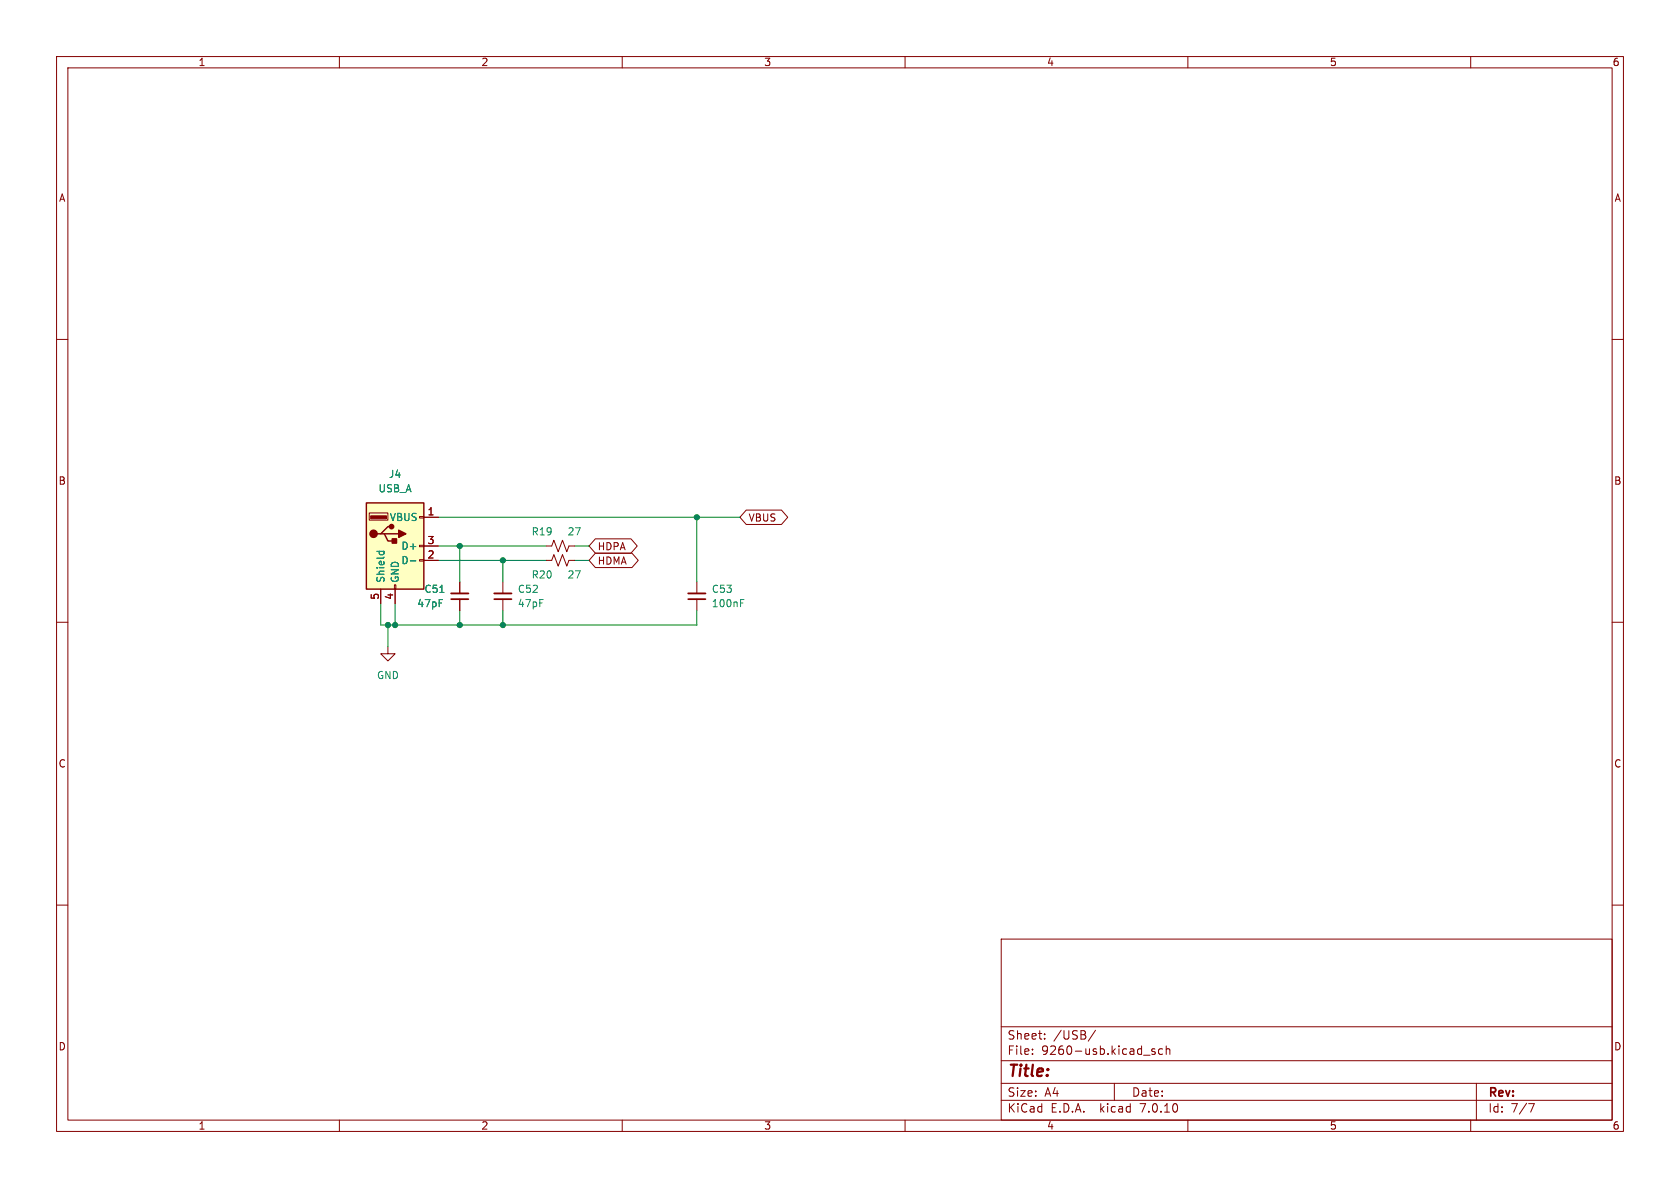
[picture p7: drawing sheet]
<svg xmlns="http://www.w3.org/2000/svg" width="297mm" height="210mm" viewBox="0 0 297 210" stroke-linecap="round" stroke-linejoin="round" font-family="sans-serif">
<g fill="none" stroke="#840000" stroke-width=".18">
<path d="M10 10h277v190h-277zM12 12h273v186h-273zM60 10v2M110 10v2M160 10v2M210 10v2M260 10v2M10 60h2M285 60h2M65.3 90.7h3.3v1.2h-3.3zM74.2 98.9h.7v.3h-.7zM74.2 96.4h.7v.2h-.7z"/>
<path d="M74.2 91.3h.7v.3h-.7zM74.9 96.5h2.6M74.9 99.1h2.6M74.9 91.4h2.6M96.5 96.5h1l.4-1 .8 2 .7-2 .8 2 .4-1h1M96.5 99.1h1l.4-1.1 .8 2.1 .7-2.1 .8 2.1 .4-1h1M105.3 97.8h6.4l1.1 1.3-1.1 1.2h-6.4l-1.2-1.2zM105.3 95.2h6.2l1.2 1.3-1.2 1.3h-6.2l-1.2-1.3zM131.9 90.2h6.3l1.1 1.2-1.1 1.3h-6.3l-1.1-1.3zM10 110h2M67.3 104.1v2.6M68.6 114.3v1.3h1.2l-1.2 1.2-1.3-1.2h1.3"/>
<path d="M69.7 103.4h.3v.7h-.3zM69.8 104.1v2.6M81.3 102.9v2M81.3 105.9v2.1M88.9 102.9v2M88.9 105.9v2.1M123.2 102.9v2M123.2 105.9v2.1M285 110h2M10 160h2M285 160h2M177 166h108v32h-108z"/>
<path d="M60 198v2M110 198v2M160 198v2M177 194.5h108M177 191.5h108M177 187.5h108M177 181.5h108M182.5 186.3v.1M182.5 185.5v.1M184.7 183.6v.1M184.7 182.8v.1M193.7 182.1l-1.3 2"/>
<path d="M197 191.5v3M202.2 186.5h1.1M204.2 185.5l-.4-.1-.2 .2 .1 .2 .5 .2v.3h-.6M205.5 185.5l-.4-.1-.3 .3v.4l.2 .2h.5M206.2 185.5l.2-.1 .3 .1 .1 .9M206.2 184.9v1.5M210 198v2M260 198v2M261 191.5v6.5M270.2 195.1h1l-.6 1.5"/>
</g>
<path d="M79.8 104.9h3M87.4 104.9h3M121.7 104.9h3" fill="none" stroke="#840000" stroke-width=".33"/>
<path d="M79.8 105.9h3M87.4 105.9h3M121.7 105.9h3" fill="none" stroke="#840000" stroke-width=".3"/>
<path d="M66.6 97.5h1.3M67.1 97.5l-.1 .3M67.8 97.5l.1 .3M72.5 99.2h1M77.8 104.7h.7M130.9 106.6h.4M130.9 106h.6" fill="none" stroke="#008484" stroke-width=".18"/>
<path d="M64.8 88.9h10.1v15.2h-10.1z" fill="#ffffc2" stroke="#ffffc2" stroke-width=".18"/>
<path d="M64.8 88.9h10.1v15.2h-10.1zM67.3 94.4h.6l.7 1.2h1.2M67.9 94.4h2.6M69.2 93.1h-.6l-1.3 1.3h-.6" fill="none" stroke="#840000" stroke-width=".25"/>
<g fill="#840000" stroke="#840000" stroke-width=".25">
<path d="M70.5 93.7l1.3 .7-1.3 .6z"/>
<path d="M69.3 95.3h.8v.7h-.8z"/>
<circle cx="66" cy="94.4" r=".63"/>
<circle cx="69.2" cy="93.1" r=".38"/>
</g>
<path d="M65.5 91.2h2.8v.5h-2.8z" fill="#840000" stroke="#840000" stroke-width=".18"/>
<g fill="none" stroke="#008400" stroke-width=".18">
<path d="M77.5 96.5h19M77.5 99.1h19M77.5 91.4h53.3M81.3 96.5v6.4M88.9 99.1v3.8M101.6 96.5h2.5M101.6 99.1h2.5M123.2 91.4v11.5M67.3 106.7v3.8h55.9v-2.5M68.6 110.5v3.8M69.8 106.7v3.8M81.3 108v2.5"/>
<path d="M88.9 108v2.5"/>
</g>
<g fill="#008400" stroke="#008400" stroke-width=".18">
<circle cx="69.8" cy="110.5" r=".46"/>
<circle cx="81.3" cy="96.5" r=".46"/>
<circle cx="88.9" cy="99.1" r=".46"/>
<circle cx="123.2" cy="91.4" r=".46"/>
<circle cx="81.3" cy="110.5" r=".46"/>
<circle cx="88.9" cy="110.5" r=".46"/>
<circle cx="68.6" cy="110.5" r=".46"/>
</g>
<text font-size="2.8" fill="#840000" x="178" y="190.9">Title:</text>
<g font-size="2.1" fill="#840000">
<text x="178" y="184">Sheet:</text>
<text x="186.2" y="184">/USB/</text>
<text x="178" y="186.7">File:</text>
<text x="184.1" y="186.7">9260-usb.kicad_sch</text>
<text x="178" y="196.9">KiCad</text>
<text x="178" y="194.1">Size:</text>
<text x="184.7" y="194.1">A4</text>
<text x="185.7" y="196.9">E.D.A.</text>
<text x="194.6" y="196.9">kicad</text>
<text x="200" y="194.1">Date:</text>
<text x="201.8" y="196.9">7.0.10</text>
<text x="263" y="194.3">Rev:</text>
<text x="263" y="196.9">Id:</text>
<text x="267.1" y="196.9">7/7</text>
</g>
<g font-size="1.8" fill="#840000">
<text x="35" y="11.9">1</text>
<text x="85" y="11.9">2</text>
<text x="135" y="11.9">3</text>
<text x="185" y="11.9">4</text>
<text x="235" y="11.9">5</text>
<text x="285" y="11.9">6</text>
<text x="10.3" y="35.9">A</text>
<text x="285.3" y="35.9">A</text>
<text x="10.3" y="85.9">B</text>
<text x="285.3" y="85.9">B</text>
<text x="75.5" y="91.2">1</text>
<text x="132.2" y="92.4">VBUS</text>
<text x="75.5" y="98.8">2</text>
<text x="75.5" y="96.3">3</text>
<text x="105.6" y="100">HDMA</text>
<text x="105.6" y="97.5">HDPA</text>
<text x="67.1" y="106.1" transform="rotate(-90 67.1 106.1)">5</text>
<text x="69.6" y="106.1" transform="rotate(-90 69.6 106.1)">4</text>
<text x="10.3" y="135.9">C</text>
<text x="285.3" y="135.9">C</text>
<text x="10.3" y="185.9">D</text>
<text x="285.3" y="185.9">D</text>
<text x="35" y="199.9">1</text>
<text x="85" y="199.9">2</text>
<text x="135" y="199.9">3</text>
<text x="185" y="199.9">4</text>
<text x="235" y="199.9">5</text>
<text x="285" y="199.9">6</text>
</g>
<g font-size="1.8" fill="#008484">
<text x="66.8" y="87.2">USB_A</text>
<text x="68.7" y="84.7">J4</text>
<text x="68.8" y="92.3">VBUS</text>
<text x="93.9" y="94.8">R19</text>
<text x="100.2" y="94.8">27</text>
<text x="70.9" y="99.9">D-</text>
<text x="70.9" y="97.4">D+</text>
<text x="68.2" y="103.1" transform="rotate(-90 68.2 103.1)">Shield</text>
<text x="70.7" y="103.1" transform="rotate(-90 70.7 103.1)">GND</text>
<text x="73.7" y="107.5">47pF</text>
<text x="74.9" y="105">C51</text>
<text x="91.4" y="105">C52</text>
<text x="91.4" y="107.5">47pF</text>
<text x="93.9" y="102.5">R20</text>
<text x="100.2" y="102.5">27</text>
<text x="125.7" y="107.5">100nF</text>
<text x="125.7" y="105">C53</text>
<text x="66.5" y="120.2">GND</text>
</g>
</svg>
